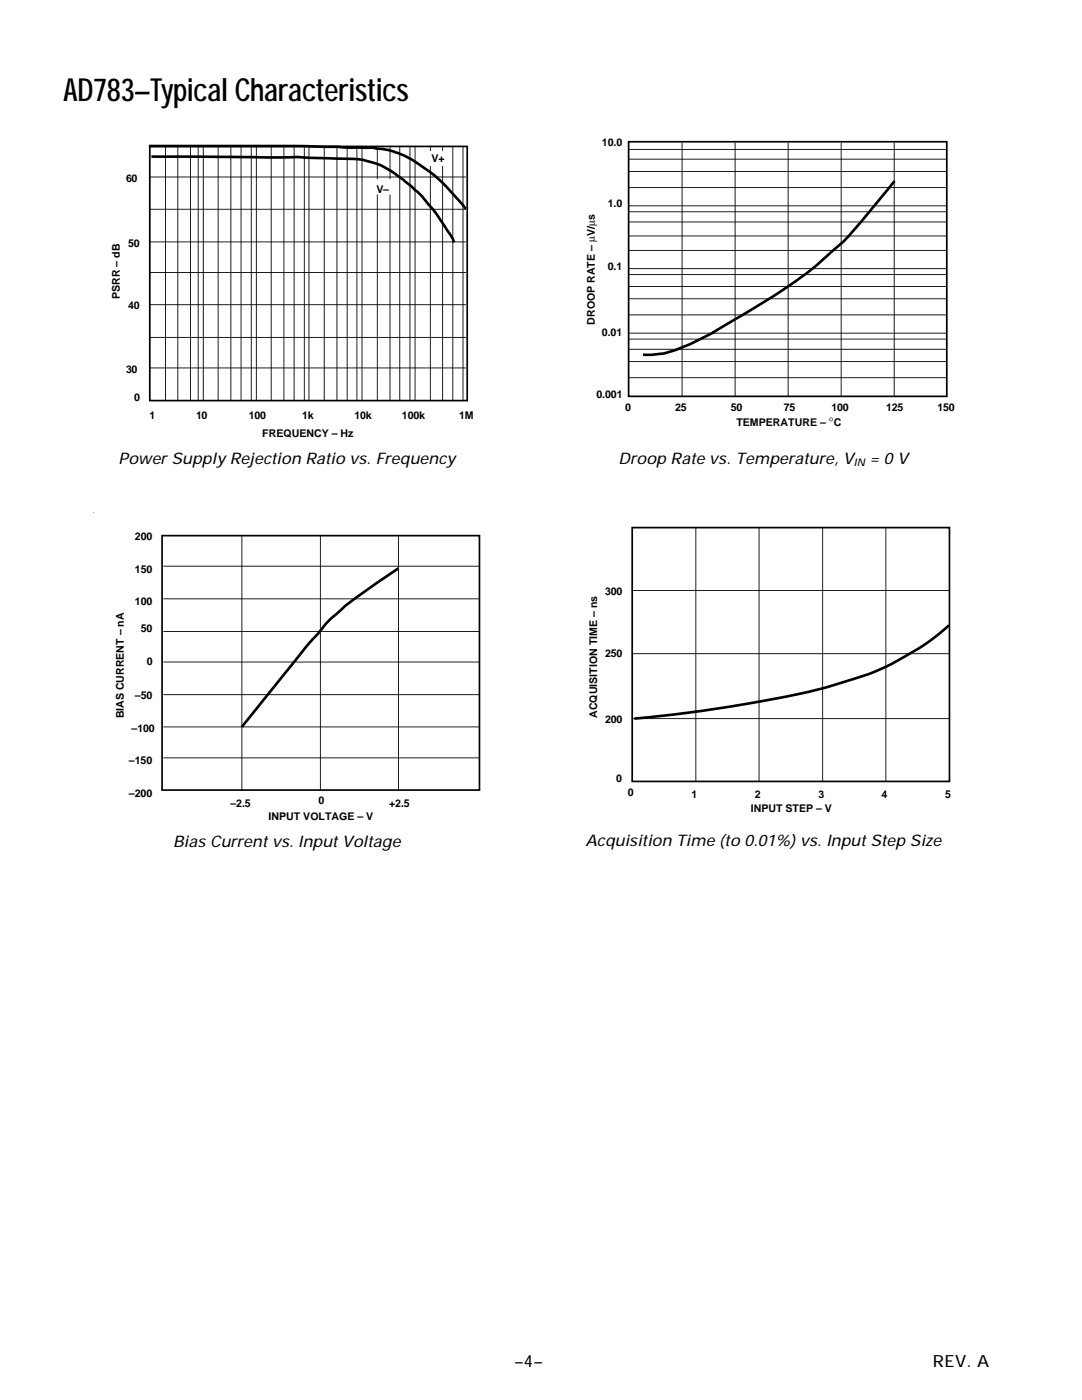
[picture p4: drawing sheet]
<svg xmlns="http://www.w3.org/2000/svg" width="216mm" height="279mm" viewBox="0 0 216 279" stroke-linecap="round" stroke-linejoin="round" font-family="sans-serif">
<path d="M29.9 29.2h63.3v50.7h-63.3z" fill="none" stroke="#000" stroke-width=".34"/>
<g fill="#000">
<path d="M29.9 35.2h63.1v.2h-63.1zM32.9 29.1h.2v50.9h-.2zM35.4 29.1h.2v50.9h-.2zM37.9 29.1h.2v50.9h-.2zM39.5 29.1h.1v50.9h-.1zM40.5 29.1h.2v50.9h-.2zM43.4 29.1h.2v50.9h-.2zM46 29.1h.2v50.9h-.2zM48 29.1h.2v50.9h-.2zM50 29.1h.2v50.9h-.2zM51.1 29.1h.1v50.9h-.1zM54 29.1h.2v50.9h-.2z"/>
<path d="M56.6 29.1h.1v50.9h-.1zM58.6 29.1h.2v50.9h-.2zM60.6 29.1h.2v50.9h-.2zM61.6 29.1h.1v50.9h-.1zM64.6 29.1h.2v50.9h-.2zM67.1 29.1h.2v50.9h-.2zM69.2 29.1h.2v50.9h-.2zM71.1 29.1h.2v50.9h-.2zM72.1 29.1h.2v50.9h-.2zM75.2 29.1h.2v50.9h-.2zM77.7 29.1h.2v50.9h-.2zM79.7 29.1h.2v50.9h-.2z"/>
<path d="M81.7 29.1h.2v50.9h-.2zM82.7 29.1h.2v50.9h-.2zM85.8 29.1h.2v50.9h-.2zM88.2 29.1h.2v50.9h-.2zM90.3 29.1h.1v50.9h-.1zM92.3 29.1h.2v50.9h-.2zM29.9 54.3h63.1v.2h-63.1zM29.9 48.2h63.1v.2h-63.1zM29.9 41.7h63.1v.1h-63.1zM29.9 73.3h63.1v.2h-63.1zM29.9 67.2h63.1v.2h-63.1zM29.9 60.7h63.1v.2h-63.1z"/>
</g>
<path d="M30.5 31.3l22.7 .1 5.8-.1 5.1 .3a61.4 61.4 0 0 1 8.7 .4 19.4 19.4 0 0 1 8.5 4.6l.4 .3a35.2 35.2 0 0 1 6.1 6.9l2.3 3.4 .4 .9" fill="none" stroke="#000" stroke-width=".53"/>
<path d="M85.2 30.2h4.6v2.8h-4.6z" fill="#fff"/>
<path d="M85.2 30.2h4.6v2.8h-4.6z" fill="none" stroke="#fff" stroke-width=".2"/>
<path d="M74.1 35.9h4.6v2.8h-4.6z" fill="#fff"/>
<path d="M74.1 35.9h4.6v2.8h-4.6z" fill="none" stroke="#fff" stroke-width=".2"/>
<path d="M30 29.1h29.9l10.7 .4a22.7 22.7 0 0 1 9.8 1.5 32.9 32.9 0 0 1 11.1 9l1.3 1.5M178.3 36.3l-4.1 5.1a60.9 60.9 0 0 1-6.7 7.5 100.3 100.3 0 0 1-20.9 14.9l-4.4 2.6 .2-.1a34 34 0 0 1-8.2 3.7l-1.7 .5-3.9 .3M79.5 113.4l-3.2 2.2a59.4 59.4 0 0 0-11.7 9.4l-3.6 4.1-12.7 16M189.4 124.8a54.2 54.2 0 0 1-22.4 11.7 185.8 185.8 0 0 1-26.1 5.3l-7.4 .9-6.9 .7" fill="none" stroke="#000" stroke-width=".53"/>
<path d="M125.4 28.3h63.5v50.8h-63.5zM32.3 106.9h63.4v50.8h-63.4zM126.1 105.3h63.4v50.6h-63.4z" fill="none" stroke="#000" stroke-width=".34"/>
<g fill="#000">
<path d="M125.4 29.7h63.5v.2h-63.5zM125.4 34.1h63.5v.2h-63.5zM125.4 37.4h63.5v.1h-63.5zM125.4 31.7h63.5v.2h-63.5zM136 28.5h.2v50.6h-.2zM146.6 28.5h.2v50.6h-.2zM157.2 28.5h.2v50.6h-.2zM167.8 28.5h.1v50.6h-.1zM178.3 28.5h.2v50.6h-.2zM125.4 41h63.5v.2h-63.5zM125.4 42.2h63.5v.2h-63.5zM125.4 47h63.5v.2h-63.5z"/>
<path d="M125.4 49.9h63.5v.2h-63.5zM125.4 53.5h63.5v.2h-63.5zM125.4 44.2h63.5v.2h-63.5zM125.4 54.7h63.5v.2h-63.5zM125.4 59.5h63.5v.2h-63.5zM125.4 57.1h63.5v.2h-63.5zM125.4 62.8h63.5v.1h-63.5zM125.4 66.4h63.5v.2h-63.5zM125.4 67.6h63.5v.2h-63.5zM125.4 72.1h63.5v.1h-63.5zM125.4 75.3h63.5v.2h-63.5zM125.4 69.6h63.5v.2h-63.5z"/>
<path d="M32.6 119.4h63.1v.2h-63.1zM32.6 112.9h63.1v.2h-63.1zM48.2 106.8h.2v51h-.2zM63.8 106.8h.2v51h-.2zM79.4 106.8h.2v51h-.2zM126.1 117.7h63.4v.2h-63.4zM138.8 105.2h.1v50.8h-.1zM151.4 105.2h.1v50.8h-.1zM164.1 105.2h.1v50.8h-.1zM176.7 105.2h.2v50.8h-.2zM32.6 138.6h63.1v.1h-63.1zM32.6 132h63.1v.2h-63.1z"/>
<path d="M32.6 125.9h63.1v.2h-63.1zM126.1 130.4h63.4v.1h-63.4zM32.6 151.2h63.1v.1h-63.1zM32.6 145h63.1v.2h-63.1zM126.1 143.3h63.4v.2h-63.4z"/>
</g>
<text font-size="6.3" x="12.7" y="20.2">AD783–Typical Characteristics</text>
<g font-size="3.4">
<text x="102.7" y="272.8">–4–</text>
<text x="186.1" y="272.8">REV. A</text>
</g>
<g font-size="3.2">
<text x="23.7" y="92.5">Power Supply Rejection Ratio vs. Frequency</text>
<text x="123.4" y="92.5">Droop Rate vs. Temperature, V</text>
<text x="173.6" y="92.5">= 0 V</text>
<text x="34.5" y="169.1">Bias Current vs. Input Voltage</text>
<text x="116.8" y="168.7">Acquisition Time (to 0.01%) vs. Input Step Size</text>
</g>
<text font-size="2.5" x="165.4" y="85">°</text>
<text font-size="2.2" x="170.4" y="93.1">IN</text>
<g font-size="2.1">
<text x="120.1" y="29.2">10.0</text>
<text x="86.1" y="32.4">V+</text>
<text x="25.1" y="36.3">60</text>
<text x="75.1" y="38.5">V–</text>
<text x="121.3" y="41.2">1.0</text>
<text x="25.6" y="49.2">50</text>
<text x="121.3" y="53.9">0.1</text>
<text x="23.9" y="59.7" transform="rotate(-90 23.9 59.7)">PSRR – dB</text>
<text x="25.6" y="61.7">40</text>
<text x="118.7" y="64.8" transform="rotate(-90 118.7 64.8)">DROOP RATE – µV/µs</text>
<text x="120.1" y="67">0.01</text>
<text x="25.1" y="74.4">30</text>
<text x="26.8" y="80">0</text>
<text x="29.8" y="83.7">1</text>
<text x="39.1" y="83.7">10</text>
<text x="49.6" y="83.7">100</text>
<text x="60.3" y="83.7">1k</text>
<text x="70.7" y="83.7">10k</text>
<text x="80.2" y="83.7">100k</text>
<text x="91.6" y="83.7">1M</text>
<text x="119" y="79.4">0.001</text>
<text x="124.8" y="82">0</text>
<text x="134.7" y="82">25</text>
<text x="145.8" y="82">50</text>
<text x="156.4" y="82">75</text>
<text x="165.9" y="82">100</text>
<text x="176.8" y="82">125</text>
<text x="187.1" y="82">150</text>
<text x="52.3" y="87.2">FREQUENCY – Hz</text>
<text x="146.9" y="85">TEMPERATURE –</text>
<text x="166.4" y="85">C</text>
<text x="26.9" y="107.8">200</text>
<text x="26.9" y="114.3">150</text>
<text x="120.7" y="118.7">300</text>
<text x="26.9" y="120.8">100</text>
<text x="28.1" y="126.1">50</text>
<text x="120.7" y="131.2">250</text>
<text x="29.3" y="132.6">0</text>
<text x="24.7" y="143.4" transform="rotate(-90 24.7 143.4)">BIAS CURRENT – nA</text>
<text x="26.9" y="139.5">–50</text>
<text x="119.2" y="143.3" transform="rotate(-90 119.2 143.3)">ACQUISITION TIME – ns</text>
<text x="26.2" y="146">–100</text>
<text x="120.7" y="144.3">200</text>
<text x="25.7" y="152.5">–150</text>
<text x="25.7" y="159">–200</text>
<text x="46" y="161">–2.5</text>
<text x="63.6" y="160.6">0</text>
<text x="77.6" y="161">+2.5</text>
<text x="122.9" y="156">0</text>
<text x="125.3" y="158.8">0</text>
<text x="138" y="159.2">1</text>
<text x="150.6" y="159.2">2</text>
<text x="163.3" y="159.2">3</text>
<text x="175.9" y="159.2">4</text>
<text x="188.6" y="159.2">5</text>
<text x="53.6" y="163.6">INPUT VOLTAGE – V</text>
<text x="149.8" y="162">INPUT STEP – V</text>
</g>
</svg>
